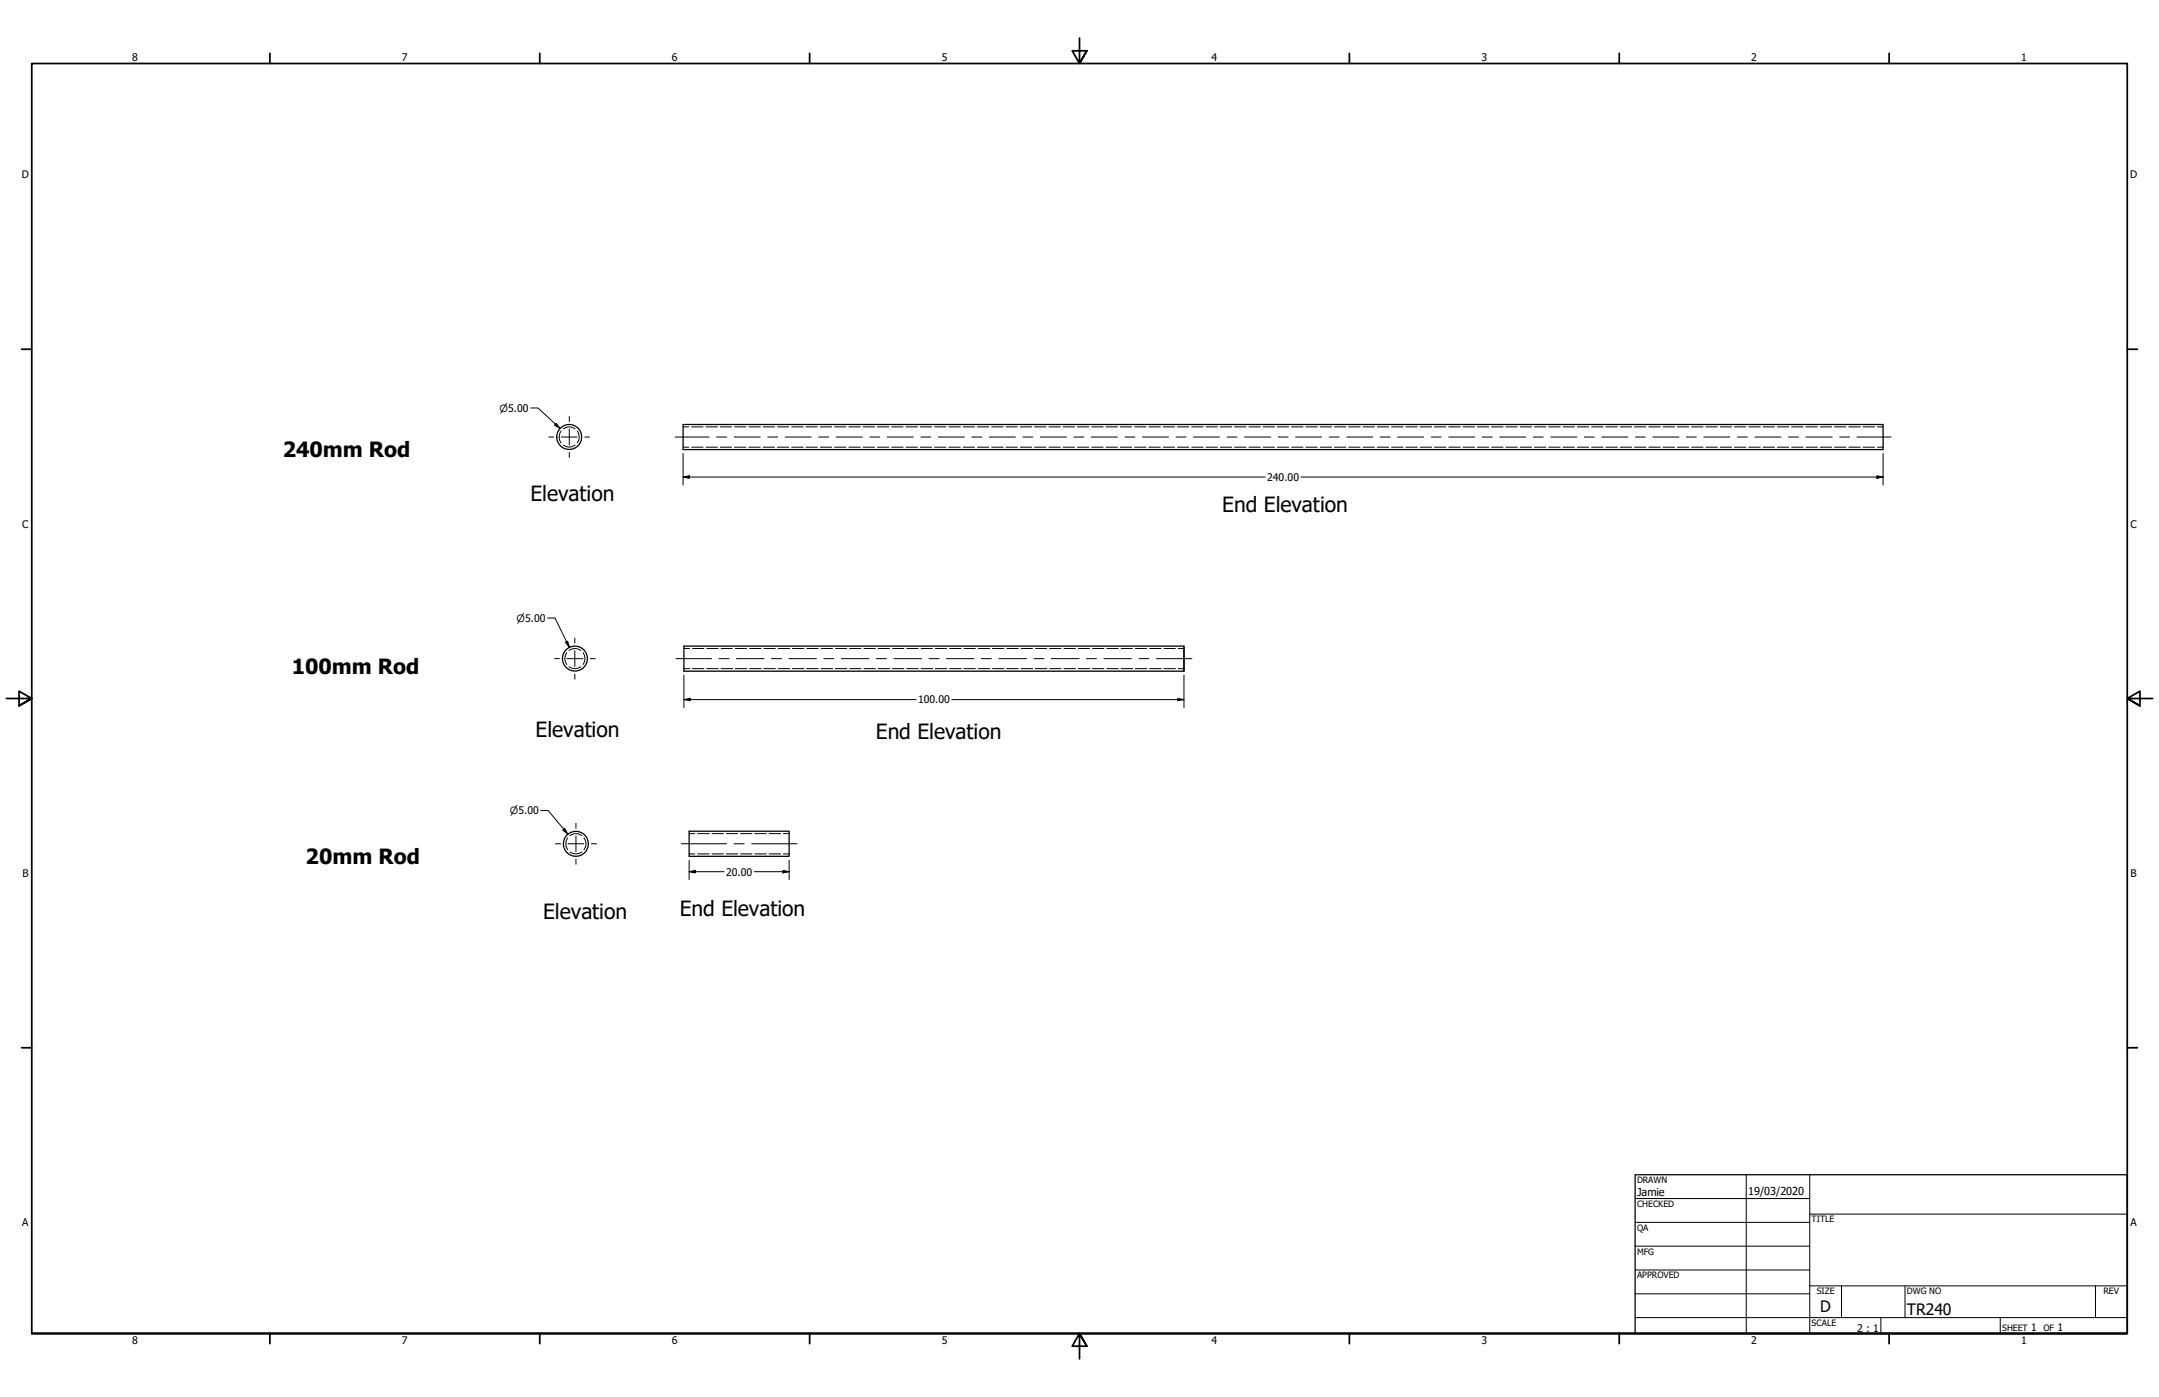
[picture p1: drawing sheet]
<svg xmlns="http://www.w3.org/2000/svg" width="864mm" height="559mm" viewBox="0 0 864 559" stroke-linecap="round" stroke-linejoin="round" font-family="sans-serif">
<!-- layer: Hidden Narrow (ANSI) -->
<g fill="none" stroke="#000" stroke-width=".4">
<path d="M224.4 172.4a4.1 4.1 0 0 0 0 4.8M225.3 178.1a3.8 3.8 0 0 0 4.8 0M225.3 171.5a4.1 4.1 0 0 1 4.8 0M230.9 172.4a4.1 4.1 0 0 1 0 4.8M273.2 178.9h2.3M273.2 170.8h2.3M276.7 178.9h4.5M276.7 170.8h4.5M282.4 178.9h4.6M282.4 170.8h4.6M288.1 178.9h4.6M288.1 170.8h4.6"/>
<path d="M293.8 178.9h4.6M293.8 170.8h4.6M299.5 178.9h4.6M299.5 170.8h4.6M305.2 178.9h4.6M305.2 170.8h4.6M311 178.9h4.5M311 170.8h4.5M316.7 178.9h4.5M316.7 170.8h4.5M322.4 178.9h4.6M322.4 170.8h4.6"/>
<path d="M328.1 178.9h4.6M328.1 170.8h4.6M333.8 178.9h4.6M333.8 170.8h4.6M339.5 178.9h4.6M339.5 170.8h4.6M345.2 178.9h4.6M345.2 170.8h4.6M351 178.9h4.5M351 170.8h4.5M356.7 178.9h4.6M356.7 170.8h4.6"/>
<path d="M362.4 178.9h4.6M362.4 170.8h4.6M368.1 178.9h4.6M368.1 170.8h4.6M373.8 178.9h4.6M373.8 170.8h4.6M379.5 178.9h4.6M379.5 170.8h4.6M385.3 178.9h4.5M385.3 170.8h4.5M391 178.9h4.5M391 170.8h4.5"/>
<path d="M396.7 178.9h4.6M396.7 170.8h4.6M402.4 178.9h4.6M402.4 170.8h4.6M408.1 178.9h4.6M408.1 170.8h4.6M413.8 178.9h4.6M413.8 170.8h4.6M419.5 178.9h4.6M419.5 170.8h4.6M425.3 178.9h4.5M425.3 170.8h4.5"/>
<path d="M431 178.9h4.5M431 170.8h4.5M436.7 178.9h4.6M436.7 170.8h4.6M442.4 178.9h4.6M442.4 170.8h4.6M448.1 178.9h4.6M448.1 170.8h4.6M453.8 178.9h4.6M453.8 170.8h4.6M459.5 178.9h4.6M459.5 170.8h4.6"/>
<path d="M465.3 178.9h4.5M465.3 170.8h4.5M471 178.9h4.6M471 170.8h4.6M476.7 178.9h4.6M476.7 170.8h4.6M482.4 178.9h4.6M482.4 170.8h4.6M488.1 178.9h4.6M488.1 170.8h4.6M493.8 178.9h4.6M493.8 170.8h4.6"/>
<path d="M499.6 178.9h4.5M499.6 170.8h4.5M505.3 178.9h4.5M505.3 170.8h4.5M510.9 178.9h4.6M510.9 170.8h4.6M516.6 178.9h4.6M516.6 170.8h4.6M522.4 178.9h4.5M522.4 170.8h4.5M528.1 178.9h4.5M528.1 170.8h4.5"/>
<path d="M533.8 178.9h4.6M533.8 170.8h4.6M539.5 178.9h4.6M539.5 170.8h4.6M545.2 178.9h4.6M545.2 170.8h4.6M550.9 178.9h4.6M550.9 170.8h4.6M556.6 178.9h4.6M556.6 170.8h4.6M562.4 178.9h4.5M562.4 170.8h4.5"/>
<path d="M568.1 178.9h4.5M568.1 170.8h4.5M573.8 178.9h4.6M573.8 170.8h4.6M579.5 178.9h4.6M579.5 170.8h4.6M585.2 178.9h4.6M585.2 170.8h4.6M590.9 178.9h4.6M590.9 170.8h4.6M596.6 178.9h4.6M596.6 170.8h4.6"/>
<path d="M602.4 178.9h4.5M602.4 170.8h4.5M608.1 178.9h4.5M608.1 170.8h4.5M613.8 178.9h4.6M613.8 170.8h4.6M619.5 178.9h4.6M619.5 170.8h4.6M625.2 178.9h4.6M625.2 170.8h4.6M630.9 178.9h4.6M630.9 170.8h4.6"/>
<path d="M636.7 178.9h4.5M636.7 170.8h4.5M642.4 178.9h4.5M642.4 170.8h4.5M648.1 178.9h4.6M648.1 170.8h4.6M653.8 178.9h4.6M653.8 170.8h4.6M659.5 178.9h4.6M659.5 170.8h4.6M665.2 178.9h4.6M665.2 170.8h4.6"/>
<path d="M670.9 178.9h4.6M670.9 170.8h4.6M676.7 178.9h4.5M676.7 170.8h4.5M682.4 178.9h4.5M682.4 170.8h4.5M688.1 178.9h4.6M688.1 170.8h4.6M693.8 178.9h4.6M693.8 170.8h4.6M699.5 178.9h4.6M699.5 170.8h4.6"/>
<path d="M705.2 178.9h4.6M705.2 170.8h4.6M710.9 178.9h4.6M710.9 170.8h4.6M716.7 178.9h4.5M716.7 170.8h4.5M722.4 178.9h4.5M722.4 170.8h4.5M728.1 178.9h4.6M728.1 170.8h4.6M733.8 178.9h4.6M733.8 170.8h4.6"/>
<path d="M739.5 178.9h4.6M739.5 170.8h4.6M745.2 178.9h4.6M745.2 170.8h4.6M751 178.9h2.2M751 170.8h2.2M273.6 259.4h2.2M277 259.4h4.6M282.7 259.4h4.6M288.4 259.4h4.6M294.1 259.4h4.6M299.8 259.4h4.6"/>
<path d="M305.6 259.4h4.5M311.3 259.4h4.5M317 259.4h4.6M322.7 259.4h4.6M328.4 259.4h4.6M334.1 259.4h4.6M339.9 259.4h4.5M345.6 259.4h4.5M351.3 259.4h4.6M357 259.4h4.6M362.7 259.4h4.6M368.4 259.4h4.6"/>
<path d="M374.1 259.4h4.6M379.9 259.4h4.5M385.6 259.4h4.5M391.3 259.4h4.6M397 259.4h4.6M402.7 259.4h4.6M408.4 259.4h4.6M414.1 259.4h4.6M419.9 259.4h4.5M425.6 259.4h4.5M431.3 259.4h4.6M437 259.4h4.6"/>
<path d="M442.7 259.4h4.6M448.4 259.4h4.6M454.2 259.4h4.5M459.9 259.4h4.5M465.6 259.4h4.6M471.3 259.4h2.3M226.7 261a4.1 4.1 0 0 0 0 4.8M227.6 266.7a4.1 4.1 0 0 0 4.7 0M227.6 260.2a4.1 4.1 0 0 1 4.7 0M233.2 261a4.1 4.1 0 0 1 0 4.8M273.6 267.5h2.2M277 267.5h4.6"/>
<path d="M282.7 267.5h4.6M288.4 267.5h4.6M294.1 267.5h4.6M299.8 267.5h4.6M305.6 267.5h4.5M311.3 267.5h4.5M317 267.5h4.6M322.7 267.5h4.6M328.4 267.5h4.6M334.1 267.5h4.6M339.9 267.5h4.5M345.6 267.5h4.5"/>
<path d="M351.3 267.5h4.6M357 267.5h4.6M362.7 267.5h4.6M368.4 267.5h4.6M374.1 267.5h4.6M379.9 267.5h4.5M385.6 267.5h4.5M391.3 267.5h4.6M397 267.5h4.6M402.7 267.5h4.6M408.4 267.5h4.6M414.1 267.5h4.6"/>
<path d="M419.9 267.5h4.5M425.6 267.5h4.5M431.3 267.5h4.6M437 267.5h4.6M442.7 267.5h4.6M448.4 267.5h4.6M454.2 267.5h4.5M459.9 267.5h4.5M465.6 267.5h4.6M471.3 267.5h2.3M227.1 335.2a4 4 0 0 0 0 4.7M228 334.3a3.8 3.8 0 0 1 4.7 0"/>
<path d="M233.6 335.2a3.8 3.8 0 0 1 0 4.7M275.7 333.4h2.2M279.1 333.4h4.6M284.8 333.4h4.6M290.5 333.4h4.6M296.2 333.4h4.6M301.9 333.4h4.6M307.7 333.4h4.5M313.4 333.4h2.3M228 340.8a4.1 4.1 0 0 0 4.7 0M275.7 341.6h2.2M279.1 341.6h4.6"/>
<path d="M284.8 341.6h4.6M290.5 341.6h4.6M296.2 341.6h4.6M301.9 341.6h4.6M307.7 341.6h4.5M313.4 341.6h2.3"/>
</g>
<!-- layer: Visible (ANSI) -->
<g fill="none" stroke="#000" stroke-width=".51">
<path d="M273.2 169.8h480v10h-480zM273.6 258.4h200v10.1h-200zM473.6 258.4v10.1M275.7 332.5h40v10h-40z"/>
<circle cx="227.7" cy="174.8" r="5"/>
<circle cx="230" cy="263.4" r="5"/>
<circle cx="230.3" cy="337.5" r="5"/>
</g>
<!-- layer: Border (ANSI) -->
<g fill="none" stroke="#000" stroke-width=".7">
<path d="M431.8 15.2v10.2l-2.9-5.1h5.8l-2.9 5.1 2.9-5.1M107.9 21.3v4.1M215.9 21.3v4.1M323.8 21.3v4.1M539.8 21.3v4.1M647.7 21.3v4.1M755.6 21.3v4.1M8.6 139.7h4.1M850.9 139.7h4.1M2.5 279.4h10.2l-5.1-2.9v5.8l5.1-2.9-5.1 2.9M861.1 279.4h-10.2l5.1-2.9v5.8l-5.1-2.9 5.1 2.9M8.6 419.1h4.1"/>
<path d="M850.9 419.1h4.1M12.7 533.4v-508h838.2v508h-838.2h838.2M107.9 533.4v4.1M215.9 533.4v4.1M323.8 533.4v4.1M434.7 538.5l-2.9-5.1 2.9 5.1h-5.8l2.9-5.1v10.2M539.8 533.4v4.1M647.7 533.4v4.1M755.6 533.4v4.1"/>
</g>
<!-- layer: Title (ANSI) -->
<g fill="none" stroke="#000" stroke-width=".4">
<path d="M654 479.4h69.9M698.5 469.9v63.5M723.9 469.9v63.5M654 488.9h69.9M654 498.5h69.9M723.9 485.6h127M654 508h69.9M654 517.5h69.9M723.9 514.3h127M736.6 514.3v12.7M762 514.3v12.7M838.2 514.3v12.7"/>
<path d="M654 527h196.9M752.3 527v6.4M800.1 527v6.4"/>
</g>
<path d="M654 469.9h196.9v63.5h-196.9z" fill="none" stroke="#000" stroke-width=".51"/>
<!-- layer: Dimension (ANSI) -->
<g fill="none" stroke="#000" stroke-width=".4">
<path d="M212.2 163.2h3l8.8 8.2M222.5 169.4l1.5 2-2.1-1.3zM273.2 190.8l2.5-.5v1zM273.2 190.8h232.9M273.2 181.4v12.6M520.4 190.8h232.8M750.8 190.3l2.4 .5-2.4 .5zM753.2 181.4v12.6M219 247.2h3l5.8 11.8M226.2 256.9l.9-.4 .7 2.5zM273.6 279.8l2.5-.5v1zM273.6 279.8h92.9"/>
<path d="M273.6 270.1v12.9M380.7 279.8h92.9M471.1 279.3l2.5 .5-2.5 .5zM473.6 270.1v12.9M216.3 324.2h3l7.8 9.5M225.2 332l.7-.6 1.2 2.3zM275.7 348.7l2.4-.5v1zM275.7 348.7h13.9M275.7 344.1v7.8M301.7 348.7h14M313.2 348.2l2.5 .5-2.5 .5zM315.7 344.1v7.8"/>
</g>
<g fill="#000">
<path d="M222.5 169.4l1.5 2-2.1-1.3z" fill-rule="evenodd"/>
<path d="M273.2 190.8l2.5-.5v1z" fill-rule="evenodd"/>
<path d="M750.8 190.3l2.4 .5-2.4 .5z" fill-rule="evenodd"/>
<path d="M226.2 256.9l.9-.4 .7 2.5z" fill-rule="evenodd"/>
<path d="M273.6 279.8l2.5-.5v1z" fill-rule="evenodd"/>
<path d="M471.1 279.3l2.5 .5-2.5 .5z" fill-rule="evenodd"/>
<path d="M225.2 332l.7-.6 1.2 2.3z" fill-rule="evenodd"/>
<path d="M275.7 348.7l2.4-.5v1z" fill-rule="evenodd"/>
<path d="M313.2 348.2l2.5 .5-2.5 .5z" fill-rule="evenodd"/>
</g>
<!-- layer: Center Mark (ANSI) -->
<g fill="none" stroke="#000" stroke-width=".4">
<path d="M219.5 174.8h2M224.5 174.8h6.4M227.7 166.6v2.1M227.7 171.6v6.4M233.9 174.8h1.9M227.7 181v2M229.9 255.3v2M221.8 263.5h2M226.8 263.5h6.3M229.9 260.3v6.3M229.9 269.6v2.1M236.2 263.5h1.9"/>
<path d="M222.2 337.5h2M227.2 337.5h6.4M230.4 329.3v2M230.4 334.3v6.4M236.5 337.5h2.1M230.4 343.7v2"/>
</g>
<!-- layer: Centerline (ANSI) -->
<g fill="none" stroke="#000" stroke-width=".4">
<path d="M270.1 174.8h13.6M286.6 174.8h4M293.6 174.8h10.5M307.1 174.8h4M314.1 174.8h10.4M327.5 174.8h4M334.5 174.8h10.4M347.9 174.8h4M354.9 174.8h10.4M368.4 174.8h3.9M375.3 174.8h10.5M388.7 174.8h4"/>
<path d="M395.7 174.8h10.4M409.2 174.8h3.9M416.2 174.8h10.4M429.6 174.8h4M436.6 174.8h10.4M450 174.8h4M457 174.8h10.4M470.4 174.8h4M477.4 174.8h10.4M490.9 174.8h3.9M497.8 174.8h10.5M511.2 174.8h4"/>
<path d="M518.2 174.8h10.4M531.7 174.8h3.9M538.7 174.8h10.4M552.1 174.8h4M559.1 174.8h10.4M572.5 174.8h4M579.5 174.8h10.4M592.9 174.8h4M599.9 174.8h10.4M613.3 174.8h4M620.3 174.8h10.4M633.7 174.8h4"/>
<path d="M640.7 174.8h10.4M654.2 174.8h3.9M661.2 174.8h10.4M674.6 174.8h4M681.5 174.8h10.5M695 174.8h3.9M702 174.8h10.4M715.4 174.8h4M722.4 174.8h10.5M735.8 174.8h4M742.8 174.8h13.6M270.4 263.5h14.2"/>
<path d="M287.6 263.5h4M294.6 263.5h11M308.6 263.5h4M315.6 263.5h11M329.6 263.5h4M336.5 263.5h11.1M350.6 263.5h4M357.6 263.5h11M371.6 263.5h4M378.6 263.5h11M392.6 263.5h4M399.5 263.5h11.1"/>
<path d="M413.6 263.5h4M420.6 263.5h11M434.6 263.5h4M441.6 263.5h11M455.6 263.5h3.9M462.6 263.5h14.2M272.5 337.5h18.1M293.7 337.5h3.9M300.7 337.5h18.1"/>
</g>
<g font-size="8.4">
<text x="113.1" y="182.9">240mm Rod</text>
<text x="212.2" y="200.3">Elevation</text>
<text x="488.9" y="204.7">End Elevation</text>
<text x="116.7" y="269.5">100mm Rod</text>
<text x="214.2" y="294.7">Elevation</text>
<text x="350.4" y="295.8">End Elevation</text>
<text x="122.2" y="345.7">20mm Rod</text>
<text x="217.3" y="367.5">Elevation</text>
<text x="271.9" y="366.5">End Elevation</text>
</g>
<g font-size="6.3">
<text x="728.1" y="524.9">D</text>
<text x="762.8" y="526.2">TR240</text>
</g>
<g font-size="4.4">
<text x="654.8" y="478.6">Jamie</text>
<text x="699.3" y="478">19/03/2020</text>
</g>
<g font-size="4.2">
<text x="52.8" y="24.4">8</text>
<text x="160.8" y="24.4">7</text>
<text x="268.7" y="24.4">6</text>
<text x="376.7" y="24.4">5</text>
<text x="484.6" y="24.4">4</text>
<text x="592.6" y="24.4">3</text>
<text x="700.5" y="24.4">2</text>
<text x="808.5" y="24.4">1</text>
<text x="8.8" y="71.4">D</text>
<text x="852" y="71.4">D</text>
<text x="506.9" y="192.3">240.00</text>
<text x="8.9" y="211.1">C</text>
<text x="852.2" y="211.1">C</text>
<text x="367.2" y="281.4">100.00</text>
<text x="9" y="350.8">B</text>
<text x="290.4" y="350.2">20.00</text>
<text x="852.2" y="350.8">B</text>
<text x="8.9" y="490.5">A</text>
<text x="852.2" y="490.5">A</text>
<text x="742.9" y="532.6">2 : 1</text>
<text x="812.4" y="532.6">1</text>
<text x="823" y="532.6">1</text>
<text x="52.8" y="537.5">8</text>
<text x="160.8" y="537.5">7</text>
<text x="268.7" y="537.5">6</text>
<text x="376.7" y="537.5">5</text>
<text x="484.6" y="537.5">4</text>
<text x="592.6" y="537.5">3</text>
<text x="700.5" y="537.5">2</text>
<text x="808.5" y="537.5">1</text>
</g>
<g font-size="4">
<text x="199.8" y="164.7">⌀5.00</text>
<text x="206.6" y="248.7">⌀5.00</text>
<text x="204" y="325.7">⌀5.00</text>
</g>
<g font-size="3.5">
<text x="654.8" y="473.2">DRAWN</text>
<text x="654.8" y="482.8">CHECKED</text>
<text x="724.7" y="488.9">TITLE</text>
<text x="654.8" y="492.3">QA</text>
<text x="654.8" y="501.8">MFG</text>
<text x="654.8" y="511.4">APPROVED</text>
<text x="726.7" y="517.7">SIZE</text>
<text x="762.8" y="517.7">DWG NO</text>
<text x="841.4" y="517.7">REV</text>
<text x="724.7" y="530.4">SCALE</text>
<text x="800.9" y="532.6">SHEET</text>
<text x="817.4" y="532.6">OF</text>
</g>
</svg>
